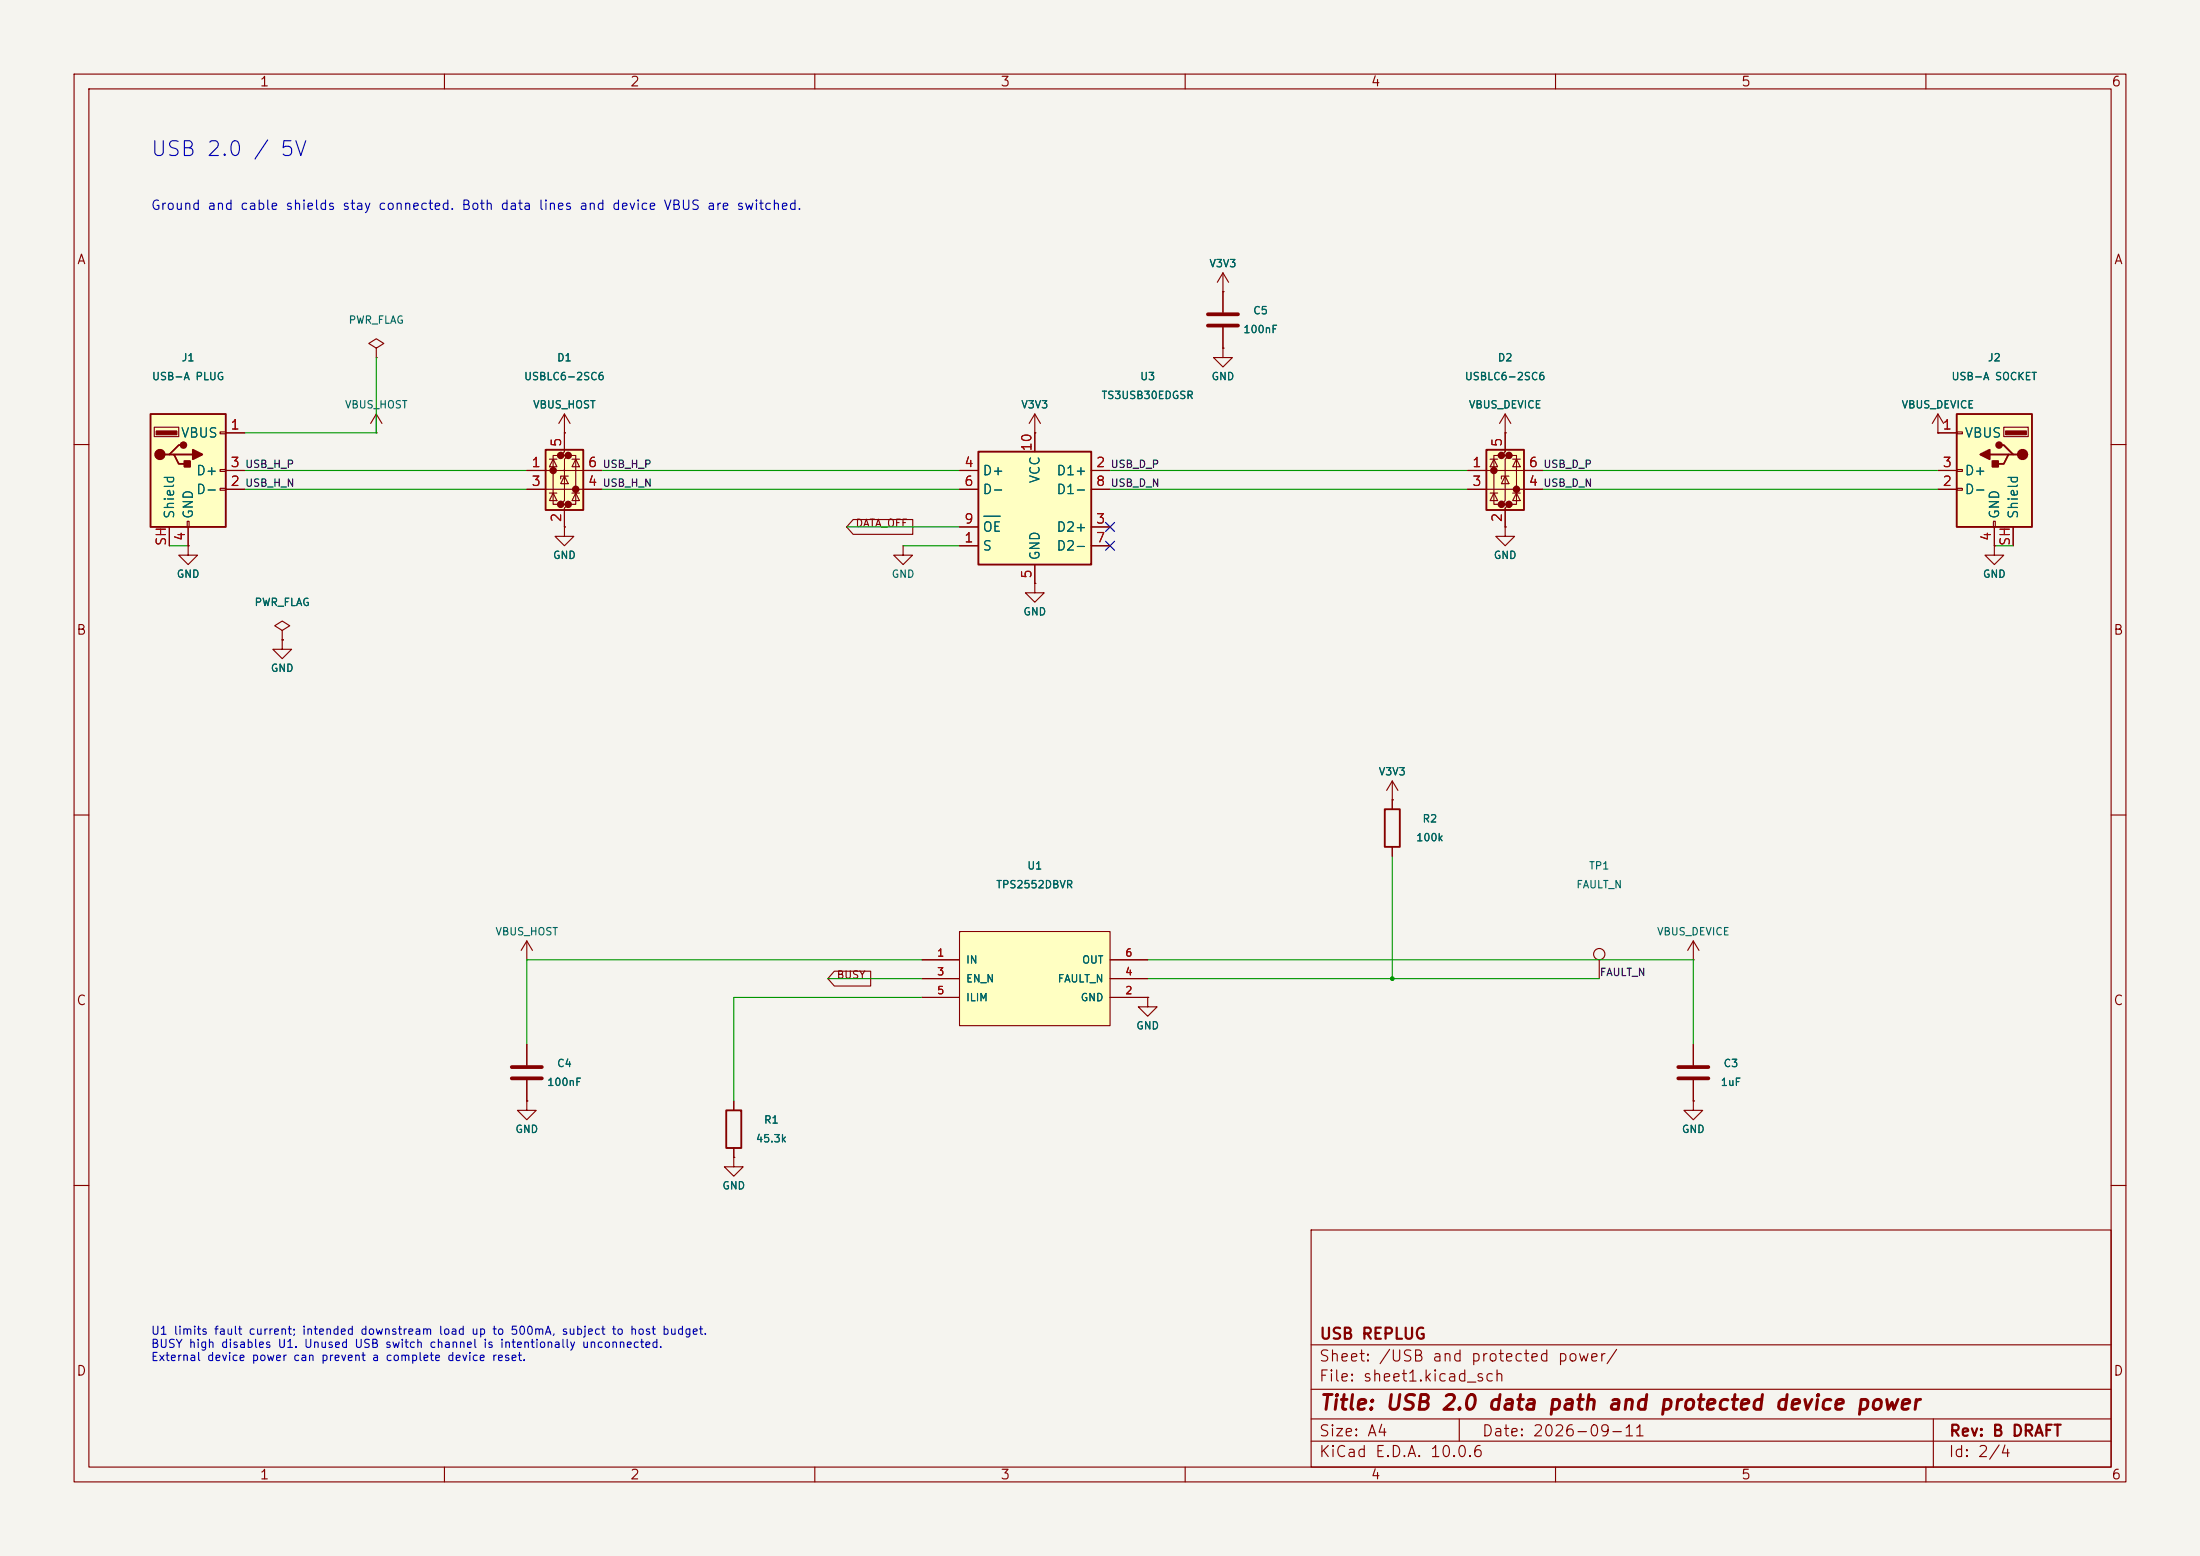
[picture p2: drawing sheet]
(kicad_sch (version 20250114) (generator "eeschema") (paper "A4") (title_block (title "USB 2.0 data path and protected device power") (date "2026-09-11") (rev "B DRAFT") (company "USB REPLUG")) (lib_symbols (symbol "Connector:USB_A" (pin_names (offset 1.016)) (exclude_from_sim no) (in_bom yes) (on_board yes) (in_pos_files yes) (duplicate_pin_numbers_are_jumpers no) (property "Reference" "J" (at -5.08 11.43 0) (show_name no) (do_not_autoplace no) (effects (font (size 1.27 1.27)) (justify left))) (property "Value" "USB_A" (at -5.08 8.89 0) (show_name no) (do_not_autoplace no) (effects (font (size 1.27 1.27)) (justify left))) (property "Footprint" "" (at 3.81 -1.27 0) (show_name no) (do_not_autoplace no) (hide yes) (effects (font (size 1.27 1.27)))) (property "Datasheet" "" (at 3.81 -1.27 0) (show_name no) (do_not_autoplace no) (hide yes) (effects (font (size 1.27 1.27)))) (property "Description" "USB Type A connector" (at 0 0 0) (show_name no) (do_not_autoplace no) (hide yes) (effects (font (size 1.27 1.27)))) (property "ki_keywords" "connector USB" (at 0 0 0) (show_name no) (do_not_autoplace no) (hide yes) (effects (font (size 1.27 1.27)))) (property "ki_fp_filters" "USB*" (at 0 0 0) (show_name no) (do_not_autoplace no) (hide yes) (effects (font (size 1.27 1.27)))) (symbol "USB_A_0_1" (rectangle (start -5.08 -7.62) (end 5.08 7.62) (stroke (width 0.254) (type default)) (fill (type background))) (circle (center -3.81 2.159) (radius 0.635) (stroke (width 0.254) (type default)) (fill (type outline))) (polyline (pts (xy -3.175 2.159) (xy -2.54 2.159) (xy -1.27 3.429) (xy -0.635 3.429)) (stroke (width 0.254) (type default)) (fill (type none))) (polyline (pts (xy -2.54 2.159) (xy -1.905 2.159) (xy -1.27 0.889) (xy 0 0.889)) (stroke (width 0.254) (type default)) (fill (type none))) (rectangle (start -1.524 4.826) (end -4.318 5.334) (stroke (width 0) (type default)) (fill (type outline))) (rectangle (start -1.27 4.572) (end -4.572 5.842) (stroke (width 0) (type default)) (fill (type none))) (circle (center -0.635 3.429) (radius 0.381) (stroke (width 0.254) (type default)) (fill (type outline))) (rectangle (start -0.127 -7.62) (end 0.127 -6.858) (stroke (width 0) (type default)) (fill (type none))) (rectangle (start 0.254 1.27) (end -0.508 0.508) (stroke (width 0.254) (type default)) (fill (type outline))) (polyline (pts (xy 0.635 2.794) (xy 0.635 1.524) (xy 1.905 2.159) (xy 0.635 2.794)) (stroke (width 0.254) (type default)) (fill (type outline))) (rectangle (start 5.08 4.953) (end 4.318 5.207) (stroke (width 0) (type default)) (fill (type none))) (rectangle (start 5.08 -0.127) (end 4.318 0.127) (stroke (width 0) (type default)) (fill (type none))) (rectangle (start 5.08 -2.667) (end 4.318 -2.413) (stroke (width 0) (type default)) (fill (type none)))) (symbol "USB_A_1_1" (polyline (pts (xy -1.905 2.159) (xy 0.635 2.159)) (stroke (width 0.254) (type default)) (fill (type none))) (pin power_in line (at 7.62 5.08 180) (length 2.54) (name "VBUS" (effects (font (size 1.27 1.27)))) (number "1" (effects (font (size 1.27 1.27))))) (pin bidirectional line (at 7.62 -2.54 180) (length 2.54) (name "D-" (effects (font (size 1.27 1.27)))) (number "2" (effects (font (size 1.27 1.27))))) (pin bidirectional line (at 7.62 0 180) (length 2.54) (name "D+" (effects (font (size 1.27 1.27)))) (number "3" (effects (font (size 1.27 1.27))))) (pin power_in line (at 0 -10.16 90) (length 2.54) (name "GND" (effects (font (size 1.27 1.27)))) (number "4" (effects (font (size 1.27 1.27))))) (pin passive line (at -2.54 -10.16 90) (length 2.54) (name "Shield" (effects (font (size 1.27 1.27)))) (number "SH" (effects (font (size 1.27 1.27)))))) (embedded_fonts no)) (symbol "Power_Protection:USBLC6-2SC6" (pin_names (hide yes)) (exclude_from_sim no) (in_bom yes) (on_board yes) (in_pos_files yes) (duplicate_pin_numbers_are_jumpers no) (symbol "USBLC6-2SC6_0_0" (circle (center -1.524 0) (radius 0.0001) (stroke (width 0.508) (type default)) (fill (type none))) (circle (center -0.508 2.032) (radius 0.0001) (stroke (width 0.508) (type default)) (fill (type none))) (circle (center -0.508 -4.572) (radius 0.0001) (stroke (width 0.508) (type default)) (fill (type none))) (circle (center 0.508 2.032) (radius 0.0001) (stroke (width 0.508) (type default)) (fill (type none))) (circle (center 0.508 -4.572) (radius 0.0001) (stroke (width 0.508) (type default)) (fill (type none))) (circle (center 1.524 -2.54) (radius 0.0001) (stroke (width 0.508) (type default)) (fill (type none)))) (symbol "USBLC6-2SC6_0_1" (polyline (pts (xy -2.54 0) (xy 2.54 0)) (stroke (width 0) (type default)) (fill (type none))) (polyline (pts (xy -2.54 -2.54) (xy 2.54 -2.54)) (stroke (width 0) (type default)) (fill (type none))) (polyline (pts (xy -2.032 0.508) (xy -1.016 0.508) (xy -1.524 1.524) (xy -2.032 0.508)) (stroke (width 0) (type default)) (fill (type none))) (polyline (pts (xy -2.032 -3.048) (xy -1.016 -3.048)) (stroke (width 0) (type default)) (fill (type none))) (polyline (pts (xy -1.016 1.524) (xy -2.032 1.524)) (stroke (width 0) (type default)) (fill (type none))) (polyline (pts (xy -1.016 -4.064) (xy -2.032 -4.064) (xy -1.524 -3.048) (xy -1.016 -4.064)) (stroke (width 0) (type default)) (fill (type none))) (polyline (pts (xy -0.508 -1.143) (xy -0.508 -0.762) (xy 0.508 -0.762)) (stroke (width 0) (type default)) (fill (type none))) (polyline (pts (xy 0 2.54) (xy -0.508 2.032) (xy 0.508 2.032) (xy 0 1.524) (xy 0 -4.064) (xy -0.508 -4.572) (xy 0.508 -4.572) (xy 0 -5.08)) (stroke (width 0) (type default)) (fill (type none))) (polyline (pts (xy 0.508 -1.778) (xy -0.508 -1.778) (xy 0 -0.762) (xy 0.508 -1.778)) (stroke (width 0) (type default)) (fill (type none))) (polyline (pts (xy 1.016 1.524) (xy 2.032 1.524)) (stroke (width 0) (type default)) (fill (type none))) (polyline (pts (xy 1.016 -3.048) (xy 2.032 -3.048)) (stroke (width 0) (type default)) (fill (type none))) (polyline (pts (xy 2.032 0.508) (xy 1.016 0.508) (xy 1.524 1.524) (xy 2.032 0.508)) (stroke (width 0) (type default)) (fill (type none))) (polyline (pts (xy 2.032 -4.064) (xy 1.016 -4.064) (xy 1.524 -3.048) (xy 2.032 -4.064)) (stroke (width 0) (type default)) (fill (type none)))) (symbol "USBLC6-2SC6_1_1" (rectangle (start -2.54 2.794) (end 2.54 -5.334) (stroke (width 0.254) (type default)) (fill (type background))) (polyline (pts (xy -0.508 2.032) (xy -1.524 2.032) (xy -1.524 -4.572) (xy -0.508 -4.572)) (stroke (width 0) (type default)) (fill (type none))) (polyline (pts (xy 0.508 -4.572) (xy 1.524 -4.572) (xy 1.524 2.032) (xy 0.508 2.032)) (stroke (width 0) (type default)) (fill (type none))) (pin passive line (at -5.08 0 0) (length 2.54) (name "I/O1" (effects (font (size 1.27 1.27)))) (number "1" (effects (font (size 1.27 1.27))))) (pin passive line (at 0 -7.62 90) (length 2.54) (name "GND" (effects (font (size 1.27 1.27)))) (number "2" (effects (font (size 1.27 1.27))))) (pin passive line (at -5.08 -2.54 0) (length 2.54) (name "I/O2" (effects (font (size 1.27 1.27)))) (number "3" (effects (font (size 1.27 1.27))))) (pin passive line (at 5.08 -2.54 180) (length 2.54) (name "I/O2" (effects (font (size 1.27 1.27)))) (number "4" (effects (font (size 1.27 1.27))))) (pin passive line (at 0 5.08 270) (length 2.54) (name "VBUS" (effects (font (size 1.27 1.27)))) (number "5" (effects (font (size 1.27 1.27))))) (pin passive line (at 5.08 0 180) (length 2.54) (name "I/O1" (effects (font (size 1.27 1.27)))) (number "6" (effects (font (size 1.27 1.27)))))) (embedded_fonts no) (property "Reference" "U" (at 0.635 5.715 0) (show_name no) (do_not_autoplace no) (effects (font (size 1.27 1.27)) (justify left))) (property "Value" "USBLC6-2SC6" (at 0.635 3.81 0) (show_name no) (do_not_autoplace no) (effects (font (size 1.27 1.27)) (justify left))) (property "Footprint" "Package_TO_SOT_SMD:SOT-23-6" (at 1.27 -6.35 0) (show_name no) (do_not_autoplace no) (hide yes) (effects (font (size 1.27 1.27) (italic yes)) (justify left))) (property "Datasheet" "https://www.st.com/resource/en/datasheet/usblc6-2.pdf" (at 1.27 -8.255 0) (show_name no) (do_not_autoplace no) (hide yes) (effects (font (size 1.27 1.27)) (justify left))) (property "Description" "Very low capacitance ESD protection diode, 2 data-line, SOT-23-6" (at 0 0 0) (show_name no) (do_not_autoplace no) (hide yes) (effects (font (size 1.27 1.27)))) (property "ki_keywords" "usb ethernet video" (at 0 0 0) (show_name no) (do_not_autoplace no) (hide yes) (effects (font (size 1.27 1.27)))) (property "ki_fp_filters" "SOT?23*" (at 0 0 0) (show_name no) (do_not_autoplace no) (hide yes) (effects (font (size 1.27 1.27))))) (symbol "Interface_USB:TS3USB30EDGSR" (exclude_from_sim no) (in_bom yes) (on_board yes) (in_pos_files yes) (duplicate_pin_numbers_are_jumpers no) (property "Reference" "U" (at -6.35 8.89 0) (show_name no) (do_not_autoplace no) (effects (font (size 1.27 1.27)))) (property "Value" "TS3USB30EDGSR" (at 8.89 8.89 0) (show_name no) (do_not_autoplace no) (effects (font (size 1.27 1.27)))) (property "Footprint" "Package_SO:TSSOP-10_3x3mm_P0.5mm" (at 20.32 -8.89 0) (show_name no) (do_not_autoplace no) (hide yes) (effects (font (size 1.27 1.27)))) (property "Datasheet" "https://www.ti.com/lit/ds/symlink/ts3usb30e.pdf" (at 0 0 0) (show_name no) (do_not_autoplace no) (hide yes) (effects (font (size 1.27 1.27)))) (property "Description" "ESD-Protected, High-Speed USB 2.0 (480-Mbps) 1:2 Multiplexer/Demultiplexer Switch With Single Enable, TSSOP-10 (Texas DGS0010A / VSSOP)" (at 0 0 0) (show_name no) (do_not_autoplace no) (hide yes) (effects (font (size 1.27 1.27)))) (property "ki_keywords" "usb mux" (at 0 0 0) (show_name no) (do_not_autoplace no) (hide yes) (effects (font (size 1.27 1.27)))) (property "ki_fp_filters" "*TSSOP*3x3mm?P0.5mm*" (at 0 0 0) (show_name no) (do_not_autoplace no) (hide yes) (effects (font (size 1.27 1.27)))) (symbol "TS3USB30EDGSR_1_1" (rectangle (start -7.62 7.62) (end 7.62 -7.62) (stroke (width 0.254) (type default)) (fill (type background))) (pin input line (at -10.16 -5.08 0) (length 2.54) (name "S" (effects (font (size 1.27 1.27)))) (number "1" (effects (font (size 1.27 1.27))))) (pin bidirectional line (at 10.16 5.08 180) (length 2.54) (name "D1+" (effects (font (size 1.27 1.27)))) (number "2" (effects (font (size 1.27 1.27))))) (pin bidirectional line (at 10.16 -2.54 180) (length 2.54) (name "D2+" (effects (font (size 1.27 1.27)))) (number "3" (effects (font (size 1.27 1.27))))) (pin bidirectional line (at -10.16 5.08 0) (length 2.54) (name "D+" (effects (font (size 1.27 1.27)))) (number "4" (effects (font (size 1.27 1.27))))) (pin power_in line (at 0 -10.16 90) (length 2.54) (name "GND" (effects (font (size 1.27 1.27)))) (number "5" (effects (font (size 1.27 1.27))))) (pin bidirectional line (at -10.16 2.54 0) (length 2.54) (name "D-" (effects (font (size 1.27 1.27)))) (number "6" (effects (font (size 1.27 1.27))))) (pin bidirectional line (at 10.16 -5.08 180) (length 2.54) (name "D2-" (effects (font (size 1.27 1.27)))) (number "7" (effects (font (size 1.27 1.27))))) (pin bidirectional line (at 10.16 2.54 180) (length 2.54) (name "D1-" (effects (font (size 1.27 1.27)))) (number "8" (effects (font (size 1.27 1.27))))) (pin input line (at -10.16 -2.54 0) (length 2.54) (name "~{OE}" (effects (font (size 1.27 1.27)))) (number "9" (effects (font (size 1.27 1.27))))) (pin power_in line (at 0 10.16 270) (length 2.54) (name "VCC" (effects (font (size 1.27 1.27)))) (number "10" (effects (font (size 1.27 1.27)))))) (embedded_fonts no)) (symbol "Device:C" (pin_numbers (hide yes)) (pin_names (offset 0.254)) (exclude_from_sim no) (in_bom yes) (on_board yes) (in_pos_files yes) (duplicate_pin_numbers_are_jumpers no) (property "Reference" "C" (at 0.635 2.54 0) (show_name no) (do_not_autoplace no) (effects (font (size 1.27 1.27)) (justify left))) (property "Value" "C" (at 0.635 -2.54 0) (show_name no) (do_not_autoplace no) (effects (font (size 1.27 1.27)) (justify left))) (property "Footprint" "" (at 0.9652 -3.81 0) (show_name no) (do_not_autoplace no) (hide yes) (effects (font (size 1.27 1.27)))) (property "Datasheet" "" (at 0 0 0) (show_name no) (do_not_autoplace no) (hide yes) (effects (font (size 1.27 1.27)))) (property "Description" "Unpolarized capacitor" (at 0 0 0) (show_name no) (do_not_autoplace no) (hide yes) (effects (font (size 1.27 1.27)))) (property "ki_keywords" "cap capacitor" (at 0 0 0) (show_name no) (do_not_autoplace no) (hide yes) (effects (font (size 1.27 1.27)))) (property "ki_fp_filters" "C_*" (at 0 0 0) (show_name no) (do_not_autoplace no) (hide yes) (effects (font (size 1.27 1.27)))) (symbol "C_0_1" (polyline (pts (xy -2.032 0.762) (xy 2.032 0.762)) (stroke (width 0.508) (type default)) (fill (type none))) (polyline (pts (xy -2.032 -0.762) (xy 2.032 -0.762)) (stroke (width 0.508) (type default)) (fill (type none)))) (symbol "C_1_1" (pin passive line (at 0 3.81 270) (length 2.794) (name "" (effects (font (size 1.27 1.27)))) (number "1" (effects (font (size 1.27 1.27))))) (pin passive line (at 0 -3.81 90) (length 2.794) (name "" (effects (font (size 1.27 1.27)))) (number "2" (effects (font (size 1.27 1.27)))))) (embedded_fonts no)) (symbol "Replug:TPS2552DBV" (pin_names (offset 0.8)) (in_bom yes) (on_board yes) (property "Reference" "U" (at 0 8.89 0) (effects (font (size 1.27 1.27)))) (property "Value" "TPS2552DBV" (at 0 -8.89 0) (effects (font (size 1.27 1.27)))) (symbol "TPS2552DBV_0_1" (rectangle (start -10.16 6.35) (end 10.16 -6.35) (stroke (width 0) (type default)) (fill (type background)))) (symbol "TPS2552DBV_1_1" (pin power_in line (at -15.24 2.54 0) (length 5.08) (name "IN" (effects (font (size 1.0 1.0)))) (number "1" (effects (font (size 1 1))))) (pin input line (at -15.24 0.0 0) (length 5.08) (name "EN_N" (effects (font (size 1.0 1.0)))) (number "3" (effects (font (size 1 1))))) (pin passive line (at -15.24 -2.54 0) (length 5.08) (name "ILIM" (effects (font (size 1.0 1.0)))) (number "5" (effects (font (size 1 1))))) (pin power_out line (at 15.24 2.54 180) (length 5.08) (name "OUT" (effects (font (size 1.0 1.0)))) (number "6" (effects (font (size 1 1))))) (pin open_collector line (at 15.24 0.0 180) (length 5.08) (name "FAULT_N" (effects (font (size 1.0 1.0)))) (number "4" (effects (font (size 1 1))))) (pin power_in line (at 15.24 -2.54 180) (length 5.08) (name "GND" (effects (font (size 1.0 1.0)))) (number "2" (effects (font (size 1 1))))))) (symbol "Device:R" (pin_numbers (hide yes)) (pin_names (offset 0)) (exclude_from_sim no) (in_bom yes) (on_board yes) (in_pos_files yes) (duplicate_pin_numbers_are_jumpers no) (property "Reference" "R" (at 2.032 0 90) (show_name no) (do_not_autoplace no) (effects (font (size 1.27 1.27)))) (property "Value" "R" (at 0 0 90) (show_name no) (do_not_autoplace no) (effects (font (size 1.27 1.27)))) (property "Footprint" "" (at -1.778 0 90) (show_name no) (do_not_autoplace no) (hide yes) (effects (font (size 1.27 1.27)))) (property "Datasheet" "" (at 0 0 0) (show_name no) (do_not_autoplace no) (hide yes) (effects (font (size 1.27 1.27)))) (property "Description" "Resistor" (at 0 0 0) (show_name no) (do_not_autoplace no) (hide yes) (effects (font (size 1.27 1.27)))) (property "ki_keywords" "R res resistor" (at 0 0 0) (show_name no) (do_not_autoplace no) (hide yes) (effects (font (size 1.27 1.27)))) (property "ki_fp_filters" "R_*" (at 0 0 0) (show_name no) (do_not_autoplace no) (hide yes) (effects (font (size 1.27 1.27)))) (symbol "R_0_1" (rectangle (start -1.016 -2.54) (end 1.016 2.54) (stroke (width 0.254) (type default)) (fill (type none)))) (symbol "R_1_1" (pin passive line (at 0 3.81 270) (length 1.27) (name "" (effects (font (size 1.27 1.27)))) (number "1" (effects (font (size 1.27 1.27))))) (pin passive line (at 0 -3.81 90) (length 1.27) (name "" (effects (font (size 1.27 1.27)))) (number "2" (effects (font (size 1.27 1.27)))))) (embedded_fonts no)) (symbol "Connector:TestPoint" (pin_numbers (hide yes)) (pin_names (offset 0.762) (hide yes)) (exclude_from_sim no) (in_bom yes) (on_board yes) (in_pos_files yes) (duplicate_pin_numbers_are_jumpers no) (property "Reference" "TP" (at 0 6.858 0) (show_name no) (do_not_autoplace no) (effects (font (size 1.27 1.27)))) (property "Value" "TestPoint" (at 0 5.08 0) (show_name no) (do_not_autoplace no) (effects (font (size 1.27 1.27)))) (property "Footprint" "" (at 5.08 0 0) (show_name no) (do_not_autoplace no) (hide yes) (effects (font (size 1.27 1.27)))) (property "Datasheet" "" (at 5.08 0 0) (show_name no) (do_not_autoplace no) (hide yes) (effects (font (size 1.27 1.27)))) (property "Description" "test point" (at 0 0 0) (show_name no) (do_not_autoplace no) (hide yes) (effects (font (size 1.27 1.27)))) (property "ki_keywords" "test point tp" (at 0 0 0) (show_name no) (do_not_autoplace no) (hide yes) (effects (font (size 1.27 1.27)))) (property "ki_fp_filters" "Pin* Test*" (at 0 0 0) (show_name no) (do_not_autoplace no) (hide yes) (effects (font (size 1.27 1.27)))) (symbol "TestPoint_0_1" (circle (center 0 3.302) (radius 0.762) (stroke (width 0) (type default)) (fill (type none)))) (symbol "TestPoint_1_1" (pin passive line (at 0 0 90) (length 2.54) (name "1" (effects (font (size 1.27 1.27)))) (number "1" (effects (font (size 1.27 1.27)))))) (embedded_fonts no)) (symbol "power:GND" (power global) (pin_numbers (hide yes)) (pin_names (offset 0) (hide yes)) (exclude_from_sim no) (in_bom yes) (on_board yes) (in_pos_files yes) (duplicate_pin_numbers_are_jumpers no) (property "Reference" "#PWR" (at 0 -6.35 0) (show_name no) (do_not_autoplace no) (hide yes) (effects (font (size 1.27 1.27)))) (property "Value" "GND" (at 0 -3.81 0) (show_name no) (do_not_autoplace no) (effects (font (size 1.27 1.27)))) (property "Footprint" "" (at 0 0 0) (show_name no) (do_not_autoplace no) (hide yes) (effects (font (size 1.27 1.27)))) (property "Datasheet" "" (at 0 0 0) (show_name no) (do_not_autoplace no) (hide yes) (effects (font (size 1.27 1.27)))) (property "Description" "Power symbol creates a global label with name \"GND\" , ground" (at 0 0 0) (show_name no) (do_not_autoplace no) (hide yes) (effects (font (size 1.27 1.27)))) (property "ki_keywords" "global power" (at 0 0 0) (show_name no) (do_not_autoplace no) (hide yes) (effects (font (size 1.27 1.27)))) (symbol "GND_0_1" (polyline (pts (xy 0 0) (xy 0 -1.27) (xy 1.27 -1.27) (xy 0 -2.54) (xy -1.27 -1.27) (xy 0 -1.27)) (stroke (width 0) (type default)) (fill (type none)))) (symbol "GND_1_1" (pin power_in line (at 0 0 270) (length 0) (name "" (effects (font (size 1.27 1.27)))) (number "1" (effects (font (size 1.27 1.27)))))) (embedded_fonts no)) (symbol "power:VCC" (power global) (pin_numbers (hide yes)) (pin_names (offset 0) (hide yes)) (exclude_from_sim no) (in_bom yes) (on_board yes) (in_pos_files yes) (duplicate_pin_numbers_are_jumpers no) (property "Reference" "#PWR" (at 0 -3.81 0) (show_name no) (do_not_autoplace no) (hide yes) (effects (font (size 1.27 1.27)))) (property "Value" "VCC" (at 0 3.556 0) (show_name no) (do_not_autoplace no) (effects (font (size 1.27 1.27)))) (property "Footprint" "" (at 0 0 0) (show_name no) (do_not_autoplace no) (hide yes) (effects (font (size 1.27 1.27)))) (property "Datasheet" "" (at 0 0 0) (show_name no) (do_not_autoplace no) (hide yes) (effects (font (size 1.27 1.27)))) (property "Description" "Power symbol creates a global label with name \"VCC\"" (at 0 0 0) (show_name no) (do_not_autoplace no) (hide yes) (effects (font (size 1.27 1.27)))) (property "ki_keywords" "global power" (at 0 0 0) (show_name no) (do_not_autoplace no) (hide yes) (effects (font (size 1.27 1.27)))) (symbol "VCC_0_1" (polyline (pts (xy -0.762 1.27) (xy 0 2.54)) (stroke (width 0) (type default)) (fill (type none))) (polyline (pts (xy 0 2.54) (xy 0.762 1.27)) (stroke (width 0) (type default)) (fill (type none))) (polyline (pts (xy 0 0) (xy 0 2.54)) (stroke (width 0) (type default)) (fill (type none)))) (symbol "VCC_1_1" (pin power_in line (at 0 0 90) (length 0) (name "" (effects (font (size 1.27 1.27)))) (number "1" (effects (font (size 1.27 1.27)))))) (embedded_fonts no)) (symbol "power:PWR_FLAG" (power global) (pin_numbers (hide yes)) (pin_names (offset 0) (hide yes)) (exclude_from_sim no) (in_bom yes) (on_board yes) (in_pos_files yes) (duplicate_pin_numbers_are_jumpers no) (property "Reference" "#FLG" (at 0 1.905 0) (show_name no) (do_not_autoplace no) (hide yes) (effects (font (size 1.27 1.27)))) (property "Value" "PWR_FLAG" (at 0 3.81 0) (show_name no) (do_not_autoplace no) (effects (font (size 1.27 1.27)))) (property "Footprint" "" (at 0 0 0) (show_name no) (do_not_autoplace no) (hide yes) (effects (font (size 1.27 1.27)))) (property "Datasheet" "" (at 0 0 0) (show_name no) (do_not_autoplace no) (hide yes) (effects (font (size 1.27 1.27)))) (property "Description" "Special symbol for telling ERC where power comes from" (at 0 0 0) (show_name no) (do_not_autoplace no) (hide yes) (effects (font (size 1.27 1.27)))) (property "ki_keywords" "flag power" (at 0 0 0) (show_name no) (do_not_autoplace no) (hide yes) (effects (font (size 1.27 1.27)))) (symbol "PWR_FLAG_0_0" (pin power_out line (at 0 0 90) (length 0) (name "" (effects (font (size 1.27 1.27)))) (number "1" (effects (font (size 1.27 1.27)))))) (symbol "PWR_FLAG_0_1" (polyline (pts (xy 0 0) (xy 0 1.27) (xy -1.016 1.905) (xy 0 2.54) (xy 1.016 1.905) (xy 0 1.27)) (stroke (width 0) (type default)) (fill (type none)))) (embedded_fonts no))) (symbol (lib_id "Connector:USB_A") (at 25.4 63.5 0) (unit 1) (in_bom yes) (on_board yes) (dnp no) (property "Reference" "J1" (at 25.4 48.26 0) (effects (font (size 1.0 1.0)))) (property "Value" "USB-A PLUG" (at 25.4 50.8 0) (effects (font (size 1.0 1.0)))) (property "Footprint" "Connector_USB:USB_A_Molex_48037-2200_Horizontal" (at 25.4 63.5 0) (effects (font (size 1.0 1.0)) (hide yes))) (property "Datasheet" "https://www.molex.com/content/dam/molex/molex-dot-com/products/automated/en-us/salesdrawingpdf/480/48037/480372200_sd.pdf" (at 25.4 63.5 0) (effects (font (size 1.0 1.0)) (hide yes))) (property "MPN" "480372200" (at 25.4 63.5 0) (effects (font (size 1.0 1.0)) (hide yes))) (property "Manufacturer" "Molex" (at 25.4 63.5 0) (effects (font (size 1.0 1.0)) (hide yes))) (property "LCSC" "C2765195" (at 25.4 63.5 0) (effects (font (size 1.0 1.0)) (hide yes)))) (symbol (lib_id "Power_Protection:USBLC6-2SC6") (at 76.2 63.5 0) (unit 1) (in_bom yes) (on_board yes) (dnp no) (property "Reference" "D1" (at 76.2 48.26 0) (effects (font (size 1.0 1.0)))) (property "Value" "USBLC6-2SC6" (at 76.2 50.8 0) (effects (font (size 1.0 1.0)))) (property "Footprint" "Package_TO_SOT_SMD:SOT-23-6" (at 76.2 63.5 0) (effects (font (size 1.0 1.0)) (hide yes))) (property "Datasheet" "https://www.st.com/resource/en/datasheet/usblc6-2.pdf" (at 76.2 63.5 0) (effects (font (size 1.0 1.0)) (hide yes))) (property "MPN" "USBLC6-2SC6" (at 76.2 63.5 0) (effects (font (size 1.0 1.0)) (hide yes))) (property "Manufacturer" "STMicroelectronics" (at 76.2 63.5 0) (effects (font (size 1.0 1.0)) (hide yes))) (property "LCSC" "C7519" (at 76.2 63.5 0) (effects (font (size 1.0 1.0)) (hide yes)))) (symbol (lib_id "Interface_USB:TS3USB30EDGSR") (at 139.7 68.58 0) (unit 1) (in_bom yes) (on_board yes) (dnp no) (property "Reference" "U3" (at 154.94 50.8 0) (effects (font (size 1.0 1.0)))) (property "Value" "TS3USB30EDGSR" (at 154.94 53.339999999999996 0) (effects (font (size 1.0 1.0)))) (property "Footprint" "Package_SO:MSOP-10_3x3mm_P0.5mm" (at 139.7 68.58 0) (effects (font (size 1.0 1.0)) (hide yes))) (property "Datasheet" "https://www.ti.com/lit/ds/symlink/ts3usb30e.pdf" (at 139.7 68.58 0) (effects (font (size 1.0 1.0)) (hide yes))) (property "MPN" "TS3USB30EDGSR" (at 139.7 68.58 0) (effects (font (size 1.0 1.0)) (hide yes))) (property "Manufacturer" "Texas Instruments" (at 139.7 68.58 0) (effects (font (size 1.0 1.0)) (hide yes))) (property "LCSC" "C131998" (at 139.7 68.58 0) (effects (font (size 1.0 1.0)) (hide yes)))) (no_connect (at 149.86 71.12)) (no_connect (at 149.86 73.66)) (symbol (lib_id "Power_Protection:USBLC6-2SC6") (at 203.2 63.5 0) (unit 1) (in_bom yes) (on_board yes) (dnp no) (property "Reference" "D2" (at 203.2 48.26 0) (effects (font (size 1.0 1.0)))) (property "Value" "USBLC6-2SC6" (at 203.2 50.8 0) (effects (font (size 1.0 1.0)))) (property "Footprint" "Package_TO_SOT_SMD:SOT-23-6" (at 203.2 63.5 0) (effects (font (size 1.0 1.0)) (hide yes))) (property "Datasheet" "https://www.st.com/resource/en/datasheet/usblc6-2.pdf" (at 203.2 63.5 0) (effects (font (size 1.0 1.0)) (hide yes))) (property "MPN" "USBLC6-2SC6" (at 203.2 63.5 0) (effects (font (size 1.0 1.0)) (hide yes))) (property "Manufacturer" "STMicroelectronics" (at 203.2 63.5 0) (effects (font (size 1.0 1.0)) (hide yes))) (property "LCSC" "C7519" (at 203.2 63.5 0) (effects (font (size 1.0 1.0)) (hide yes)))) (symbol (lib_id "Device:C") (at 165.1 43.18 0) (unit 1) (in_bom yes) (on_board yes) (dnp no) (property "Reference" "C5" (at 170.18 41.91 0) (effects (font (size 1.0 1.0)))) (property "Value" "100nF" (at 170.18 44.45 0) (effects (font (size 1.0 1.0)))) (property "Footprint" "Capacitor_SMD:C_0603_1608Metric" (at 165.1 43.18 0) (effects (font (size 1.0 1.0)) (hide yes))) (property "Datasheet" "https://www.lcsc.com/datasheet/C14663.pdf" (at 165.1 43.18 0) (effects (font (size 1.0 1.0)) (hide yes))) (property "MPN" "CC0603KRX7R9BB104" (at 165.1 43.18 0) (effects (font (size 1.0 1.0)) (hide yes))) (property "Manufacturer" "YAGEO" (at 165.1 43.18 0) (effects (font (size 1.0 1.0)) (hide yes))) (property "LCSC" "C14663" (at 165.1 43.18 0) (effects (font (size 1.0 1.0)) (hide yes)))) (symbol (lib_id "Replug:TPS2552DBV") (at 139.7 132.08 0) (unit 1) (in_bom yes) (on_board yes) (dnp no) (property "Reference" "U1" (at 139.7 116.84000000000002 0) (effects (font (size 1.0 1.0)))) (property "Value" "TPS2552DBVR" (at 139.7 119.38000000000001 0) (effects (font (size 1.0 1.0)))) (property "Footprint" "Package_TO_SOT_SMD:SOT-23-6" (at 139.7 132.08 0) (effects (font (size 1.0 1.0)) (hide yes))) (property "Datasheet" "https://www.ti.com/lit/ds/symlink/tps2552.pdf" (at 139.7 132.08 0) (effects (font (size 1.0 1.0)) (hide yes))) (property "MPN" "TPS2552DBVR" (at 139.7 132.08 0) (effects (font (size 1.0 1.0)) (hide yes))) (property "Manufacturer" "Texas Instruments" (at 139.7 132.08 0) (effects (font (size 1.0 1.0)) (hide yes))) (property "LCSC" "C46506" (at 139.7 132.08 0) (effects (font (size 1.0 1.0)) (hide yes)))) (symbol (lib_id "Device:R") (at 99.06 152.4 0) (unit 1) (in_bom yes) (on_board yes) (dnp no) (property "Reference" "R1" (at 104.14 151.13 0) (effects (font (size 1.0 1.0)))) (property "Value" "45.3k" (at 104.14 153.67000000000002 0) (effects (font (size 1.0 1.0)))) (property "Footprint" "Resistor_SMD:R_0603_1608Metric" (at 99.06 152.4 0) (effects (font (size 1.0 1.0)) (hide yes))) (property "Datasheet" "https://www.yageo.com/upload/media/product/productsearch/datasheet/rchip/PYu-RC_Group_51_RoHS_L_12.pdf" (at 99.06 152.4 0) (effects (font (size 1.0 1.0)) (hide yes))) (property "MPN" "RC0603FR-0745K3L" (at 99.06 152.4 0) (effects (font (size 1.0 1.0)) (hide yes))) (property "Manufacturer" "Yageo" (at 99.06 152.4 0) (effects (font (size 1.0 1.0)) (hide yes))) (property "LCSC" "C245971" (at 99.06 152.4 0) (effects (font (size 1.0 1.0)) (hide yes)))) (symbol (lib_id "Device:R") (at 187.96 111.76 180) (unit 1) (in_bom yes) (on_board yes) (dnp no) (property "Reference" "R2" (at 193.04000000000002 110.49000000000001 0) (effects (font (size 1.0 1.0)))) (property "Value" "100k" (at 193.04000000000002 113.03 0) (effects (font (size 1.0 1.0)))) (property "Footprint" "Resistor_SMD:R_0603_1608Metric" (at 187.96 111.76 0) (effects (font (size 1.0 1.0)) (hide yes))) (property "Datasheet" "https://www.lcsc.com/datasheet/C25803.pdf" (at 187.96 111.76 0) (effects (font (size 1.0 1.0)) (hide yes))) (property "MPN" "0603WAF1003T5E" (at 187.96 111.76 0) (effects (font (size 1.0 1.0)) (hide yes))) (property "Manufacturer" "UNI-ROYAL" (at 187.96 111.76 0) (effects (font (size 1.0 1.0)) (hide yes))) (property "LCSC" "C25803" (at 187.96 111.76 0) (effects (font (size 1.0 1.0)) (hide yes)))) (symbol (lib_id "Connector:TestPoint") (at 215.9 132.08 0) (unit 1) (in_bom yes) (on_board yes) (dnp no) (property "Reference" "TP1" (at 215.9 116.84000000000002 0) (effects (font (size 1.0 1.0)))) (property "Value" "FAULT_N" (at 215.9 119.38000000000001 0) (effects (font (size 1.0 1.0)))) (property "Footprint" "TestPoint:TestPoint_Pad_D1.5mm" (at 215.9 132.08 0) (effects (font (size 1.0 1.0)) (hide yes))) (property "Datasheet" "" (at 215.9 132.08 0) (effects (font (size 1.0 1.0)) (hide yes))) (property "MPN" "PCB pad" (at 215.9 132.08 0) (effects (font (size 1.0 1.0)) (hide yes))) (property "Manufacturer" "PCB" (at 215.9 132.08 0) (effects (font (size 1.0 1.0)) (hide yes))) (property "LCSC" "" (at 215.9 132.08 0) (effects (font (size 1.0 1.0)) (hide yes)))) (symbol (lib_id "Device:C") (at 71.12 144.78 0) (unit 1) (in_bom yes) (on_board yes) (dnp no) (property "Reference" "C4" (at 76.2 143.51 0) (effects (font (size 1.0 1.0)))) (property "Value" "100nF" (at 76.2 146.05 0) (effects (font (size 1.0 1.0)))) (property "Footprint" "Capacitor_SMD:C_0603_1608Metric" (at 71.12 144.78 0) (effects (font (size 1.0 1.0)) (hide yes))) (property "Datasheet" "https://www.lcsc.com/datasheet/C14663.pdf" (at 71.12 144.78 0) (effects (font (size 1.0 1.0)) (hide yes))) (property "MPN" "CC0603KRX7R9BB104" (at 71.12 144.78 0) (effects (font (size 1.0 1.0)) (hide yes))) (property "Manufacturer" "YAGEO" (at 71.12 144.78 0) (effects (font (size 1.0 1.0)) (hide yes))) (property "LCSC" "C14663" (at 71.12 144.78 0) (effects (font (size 1.0 1.0)) (hide yes)))) (symbol (lib_id "Device:C") (at 228.6 144.78 0) (unit 1) (in_bom yes) (on_board yes) (dnp no) (property "Reference" "C3" (at 233.68 143.51 0) (effects (font (size 1.0 1.0)))) (property "Value" "1uF" (at 233.68 146.05 0) (effects (font (size 1.0 1.0)))) (property "Footprint" "Capacitor_SMD:C_0603_1608Metric" (at 228.6 144.78 0) (effects (font (size 1.0 1.0)) (hide yes))) (property "Datasheet" "https://www.lcsc.com/datasheet/C15849.pdf" (at 228.6 144.78 0) (effects (font (size 1.0 1.0)) (hide yes))) (property "MPN" "CL10A105KB8NNNC" (at 228.6 144.78 0) (effects (font (size 1.0 1.0)) (hide yes))) (property "Manufacturer" "Samsung Electro-Mechanics" (at 228.6 144.78 0) (effects (font (size 1.0 1.0)) (hide yes))) (property "LCSC" "C15849" (at 228.6 144.78 0) (effects (font (size 1.0 1.0)) (hide yes)))) (symbol (lib_id "Connector:USB_A") (at 269.24 63.5 0) (mirror y) (unit 1) (in_bom yes) (on_board yes) (dnp no) (property "Reference" "J2" (at 269.24 48.26 0) (effects (font (size 1.0 1.0)))) (property "Value" "USB-A SOCKET" (at 269.24 50.8 0) (effects (font (size 1.0 1.0)))) (property "Footprint" "ReplugB:Jingtuo_902-131A1011D10100" (at 269.24 63.5 0) (effects (font (size 1.0 1.0)) (hide yes))) (property "Datasheet" "https://www.lcsc.com/datasheet/C2345.pdf" (at 269.24 63.5 0) (effects (font (size 1.0 1.0)) (hide yes))) (property "MPN" "902-131A1011D10100" (at 269.24 63.5 0) (effects (font (size 1.0 1.0)) (hide yes))) (property "Manufacturer" "Jingtuo" (at 269.24 63.5 0) (effects (font (size 1.0 1.0)) (hide yes))) (property "LCSC" "C2345" (at 269.24 63.5 0) (effects (font (size 1.0 1.0)) (hide yes)))) (text "USB 2.0 / 5V" (at 20.32 20.32 0) (effects (font (size 2 2)) (justify left))) (text "Ground and cable shields stay connected. Both data lines and device VBUS are switched." (at 20.32 27.94 0) (effects (font (size 1.27 1.27)) (justify left))) (label "USB_H_P" (at 33.02 63.5 0) (effects (font (size 1 1)) (justify left bottom))) (label "USB_H_P" (at 81.28 63.5 0) (effects (font (size 1 1)) (justify left bottom))) (label "USB_H_N" (at 33.02 66.04 0) (effects (font (size 1 1)) (justify left bottom))) (label "USB_H_N" (at 81.28 66.04 0) (effects (font (size 1 1)) (justify left bottom))) (label "USB_D_P" (at 149.86 63.5 0) (effects (font (size 1 1)) (justify left bottom))) (label "USB_D_P" (at 208.28 63.5 0) (effects (font (size 1 1)) (justify left bottom))) (label "USB_D_N" (at 149.86 66.04 0) (effects (font (size 1 1)) (justify left bottom))) (label "USB_D_N" (at 208.28 66.04 0) (effects (font (size 1 1)) (justify left bottom))) (symbol (lib_id "power:GND") (at 25.4 73.66 0) (unit 1) (in_bom no) (on_board yes) (property "Reference" "#PWR112" (at 25.4 73.66 0) (effects (font (size 1 1)) (hide yes))) (property "Value" "GND" (at 25.4 77.47 0) (effects (font (size 1 1))))) (symbol (lib_id "power:GND") (at 269.24 73.66 0) (unit 1) (in_bom no) (on_board yes) (property "Reference" "#PWR113" (at 269.24 73.66 0) (effects (font (size 1 1)) (hide yes))) (property "Value" "GND" (at 269.24 77.47 0) (effects (font (size 1 1))))) (symbol (lib_id "power:VCC") (at 50.8 58.42 0) (unit 1) (in_bom no) (on_board yes) (property "Reference" "#PWR114" (at 50.8 58.42 0) (effects (font (size 1 1)) (hide yes))) (property "Value" "VBUS_HOST" (at 50.8 54.61 0) (effects (font (size 1 1))))) (symbol (lib_id "power:VCC") (at 76.2 58.42 0) (unit 1) (in_bom no) (on_board yes) (property "Reference" "#PWR115" (at 76.2 58.42 0) (effects (font (size 1 1)) (hide yes))) (property "Value" "VBUS_HOST" (at 76.2 54.61 0) (effects (font (size 1 1))))) (symbol (lib_id "power:GND") (at 76.2 71.12 0) (unit 1) (in_bom no) (on_board yes) (property "Reference" "#PWR116" (at 76.2 71.12 0) (effects (font (size 1 1)) (hide yes))) (property "Value" "GND" (at 76.2 74.93 0) (effects (font (size 1 1))))) (symbol (lib_id "power:VCC") (at 203.2 58.42 0) (unit 1) (in_bom no) (on_board yes) (property "Reference" "#PWR117" (at 203.2 58.42 0) (effects (font (size 1 1)) (hide yes))) (property "Value" "VBUS_DEVICE" (at 203.2 54.61 0) (effects (font (size 1 1))))) (symbol (lib_id "power:GND") (at 203.2 71.12 0) (unit 1) (in_bom no) (on_board yes) (property "Reference" "#PWR118" (at 203.2 71.12 0) (effects (font (size 1 1)) (hide yes))) (property "Value" "GND" (at 203.2 74.93 0) (effects (font (size 1 1))))) (symbol (lib_id "power:VCC") (at 261.62 58.42 0) (unit 1) (in_bom no) (on_board yes) (property "Reference" "#PWR119" (at 261.62 58.42 0) (effects (font (size 1 1)) (hide yes))) (property "Value" "VBUS_DEVICE" (at 261.62 54.61 0) (effects (font (size 1 1))))) (symbol (lib_id "power:VCC") (at 139.7 58.42 0) (unit 1) (in_bom no) (on_board yes) (property "Reference" "#PWR120" (at 139.7 58.42 0) (effects (font (size 1 1)) (hide yes))) (property "Value" "V3V3" (at 139.7 54.61 0) (effects (font (size 1 1))))) (symbol (lib_id "power:VCC") (at 165.1 39.37 0) (unit 1) (in_bom no) (on_board yes) (property "Reference" "#PWR121" (at 165.1 39.37 0) (effects (font (size 1 1)) (hide yes))) (property "Value" "V3V3" (at 165.1 35.559999999999995 0) (effects (font (size 1 1))))) (symbol (lib_id "power:GND") (at 165.1 46.99 0) (unit 1) (in_bom no) (on_board yes) (property "Reference" "#PWR122" (at 165.1 46.99 0) (effects (font (size 1 1)) (hide yes))) (property "Value" "GND" (at 165.1 50.800000000000004 0) (effects (font (size 1 1))))) (symbol (lib_id "power:GND") (at 139.7 78.74 0) (unit 1) (in_bom no) (on_board yes) (property "Reference" "#PWR123" (at 139.7 78.74 0) (effects (font (size 1 1)) (hide yes))) (property "Value" "GND" (at 139.7 82.55 0) (effects (font (size 1 1))))) (symbol (lib_id "power:GND") (at 121.92 73.66 0) (unit 1) (in_bom no) (on_board yes) (property "Reference" "#PWR124" (at 121.92 73.66 0) (effects (font (size 1 1)) (hide yes))) (property "Value" "GND" (at 121.92 77.47 0) (effects (font (size 1 1))))) (global_label "DATA_OFF" (shape input) (at 114.3 71.12 0) (effects (font (size 1 1)) (justify left bottom))) (symbol (lib_id "power:VCC") (at 71.12 129.54 0) (unit 1) (in_bom no) (on_board yes) (property "Reference" "#PWR126" (at 71.12 129.54 0) (effects (font (size 1 1)) (hide yes))) (property "Value" "VBUS_HOST" (at 71.12 125.72999999999999 0) (effects (font (size 1 1))))) (symbol (lib_id "power:GND") (at 71.12 148.59 0) (unit 1) (in_bom no) (on_board yes) (property "Reference" "#PWR127" (at 71.12 148.59 0) (effects (font (size 1 1)) (hide yes))) (property "Value" "GND" (at 71.12 152.4 0) (effects (font (size 1 1))))) (symbol (lib_id "power:VCC") (at 228.6 129.54 0) (unit 1) (in_bom no) (on_board yes) (property "Reference" "#PWR128" (at 228.6 129.54 0) (effects (font (size 1 1)) (hide yes))) (property "Value" "VBUS_DEVICE" (at 228.6 125.72999999999999 0) (effects (font (size 1 1))))) (symbol (lib_id "power:GND") (at 228.6 148.59 0) (unit 1) (in_bom no) (on_board yes) (property "Reference" "#PWR129" (at 228.6 148.59 0) (effects (font (size 1 1)) (hide yes))) (property "Value" "GND" (at 228.6 152.4 0) (effects (font (size 1 1))))) (symbol (lib_id "power:GND") (at 154.94 134.62 0) (unit 1) (in_bom no) (on_board yes) (property "Reference" "#PWR130" (at 154.94 134.62 0) (effects (font (size 1 1)) (hide yes))) (property "Value" "GND" (at 154.94 138.43 0) (effects (font (size 1 1))))) (symbol (lib_id "power:GND") (at 99.06 156.21 0) (unit 1) (in_bom no) (on_board yes) (property "Reference" "#PWR131" (at 99.06 156.21 0) (effects (font (size 1 1)) (hide yes))) (property "Value" "GND" (at 99.06 160.02 0) (effects (font (size 1 1))))) (global_label "BUSY" (shape input) (at 111.76 132.08 0) (effects (font (size 1 1)) (justify left bottom))) (symbol (lib_id "power:VCC") (at 187.96 107.95 0) (unit 1) (in_bom no) (on_board yes) (property "Reference" "#PWR133" (at 187.96 107.95 0) (effects (font (size 1 1)) (hide yes))) (property "Value" "V3V3" (at 187.96 104.14 0) (effects (font (size 1 1))))) (label "FAULT_N" (at 215.9 132.08 0) (effects (font (size 1 1)) (justify left bottom))) (symbol (lib_id "power:PWR_FLAG") (at 50.8 48.26 0) (unit 1) (in_bom no) (on_board yes) (property "Reference" "#FLG135" (at 50.8 48.26 0) (effects (font (size 1 1)) (hide yes))) (property "Value" "PWR_FLAG" (at 50.8 43.18 0) (effects (font (size 1 1))))) (symbol (lib_id "power:PWR_FLAG") (at 38.1 86.36 0) (unit 1) (in_bom no) (on_board yes) (property "Reference" "#FLG136" (at 38.1 86.36 0) (effects (font (size 1 1)) (hide yes))) (property "Value" "PWR_FLAG" (at 38.1 81.28 0) (effects (font (size 1 1))))) (symbol (lib_id "power:GND") (at 38.1 86.36 0) (unit 1) (in_bom no) (on_board yes) (property "Reference" "#PWR137" (at 38.1 86.36 0) (effects (font (size 1 1)) (hide yes))) (property "Value" "GND" (at 38.1 90.17 0) (effects (font (size 1 1))))) (text "U1 limits fault current; intended downstream load up to 500mA, subject to host budget.\nBUSY high disables U1. Unused USB switch channel is intentionally unconnected.\nExternal device power can prevent a complete device reset." (at 20.32 181.61 0) (effects (font (size 1.1 1.1)) (justify left))) (wire (pts (xy 22.86 73.66) (xy 25.4 73.66)) (stroke (width 0.1524) (type default))) (wire (pts (xy 33.02 58.42) (xy 50.8 58.42)) (stroke (width 0.1524) (type default))) (wire (pts (xy 33.02 63.5) (xy 71.12 63.5)) (stroke (width 0.1524) (type default))) (wire (pts (xy 33.02 66.04) (xy 71.12 66.04)) (stroke (width 0.1524) (type default))) (wire (pts (xy 50.8 48.26) (xy 50.8 58.42)) (stroke (width 0.1524) (type default))) (wire (pts (xy 71.12 129.54) (xy 71.12 140.97)) (stroke (width 0.1524) (type default))) (wire (pts (xy 71.12 129.54) (xy 124.46 129.54)) (stroke (width 0.1524) (type default))) (wire (pts (xy 81.28 63.5) (xy 129.54 63.5)) (stroke (width 0.1524) (type default))) (wire (pts (xy 81.28 66.04) (xy 129.54 66.04)) (stroke (width 0.1524) (type default))) (wire (pts (xy 99.06 134.62) (xy 99.06 148.59)) (stroke (width 0.1524) (type default))) (wire (pts (xy 99.06 134.62) (xy 124.46 134.62)) (stroke (width 0.1524) (type default))) (wire (pts (xy 111.76 132.08) (xy 124.46 132.08)) (stroke (width 0.1524) (type default))) (wire (pts (xy 114.3 71.12) (xy 129.54 71.12)) (stroke (width 0.1524) (type default))) (wire (pts (xy 121.92 73.66) (xy 129.54 73.66)) (stroke (width 0.1524) (type default))) (wire (pts (xy 149.86 63.5) (xy 198.12 63.5)) (stroke (width 0.1524) (type default))) (wire (pts (xy 149.86 66.04) (xy 198.12 66.04)) (stroke (width 0.1524) (type default))) (wire (pts (xy 154.94 129.54) (xy 228.6 129.54)) (stroke (width 0.1524) (type default))) (wire (pts (xy 154.94 132.08) (xy 187.96 132.08)) (stroke (width 0.1524) (type default))) (wire (pts (xy 187.96 115.57) (xy 187.96 132.08)) (stroke (width 0.1524) (type default))) (wire (pts (xy 187.96 132.08) (xy 215.9 132.08)) (stroke (width 0.1524) (type default))) (wire (pts (xy 208.28 63.5) (xy 261.62 63.5)) (stroke (width 0.1524) (type default))) (wire (pts (xy 208.28 66.04) (xy 261.62 66.04)) (stroke (width 0.1524) (type default))) (wire (pts (xy 228.6 129.54) (xy 228.6 140.97)) (stroke (width 0.1524) (type default))) (wire (pts (xy 269.24 73.66) (xy 271.78 73.66)) (stroke (width 0.1524) (type default))) (junction (at 187.96 132.08) (diameter 0.508) (color 0 0 0 0)))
